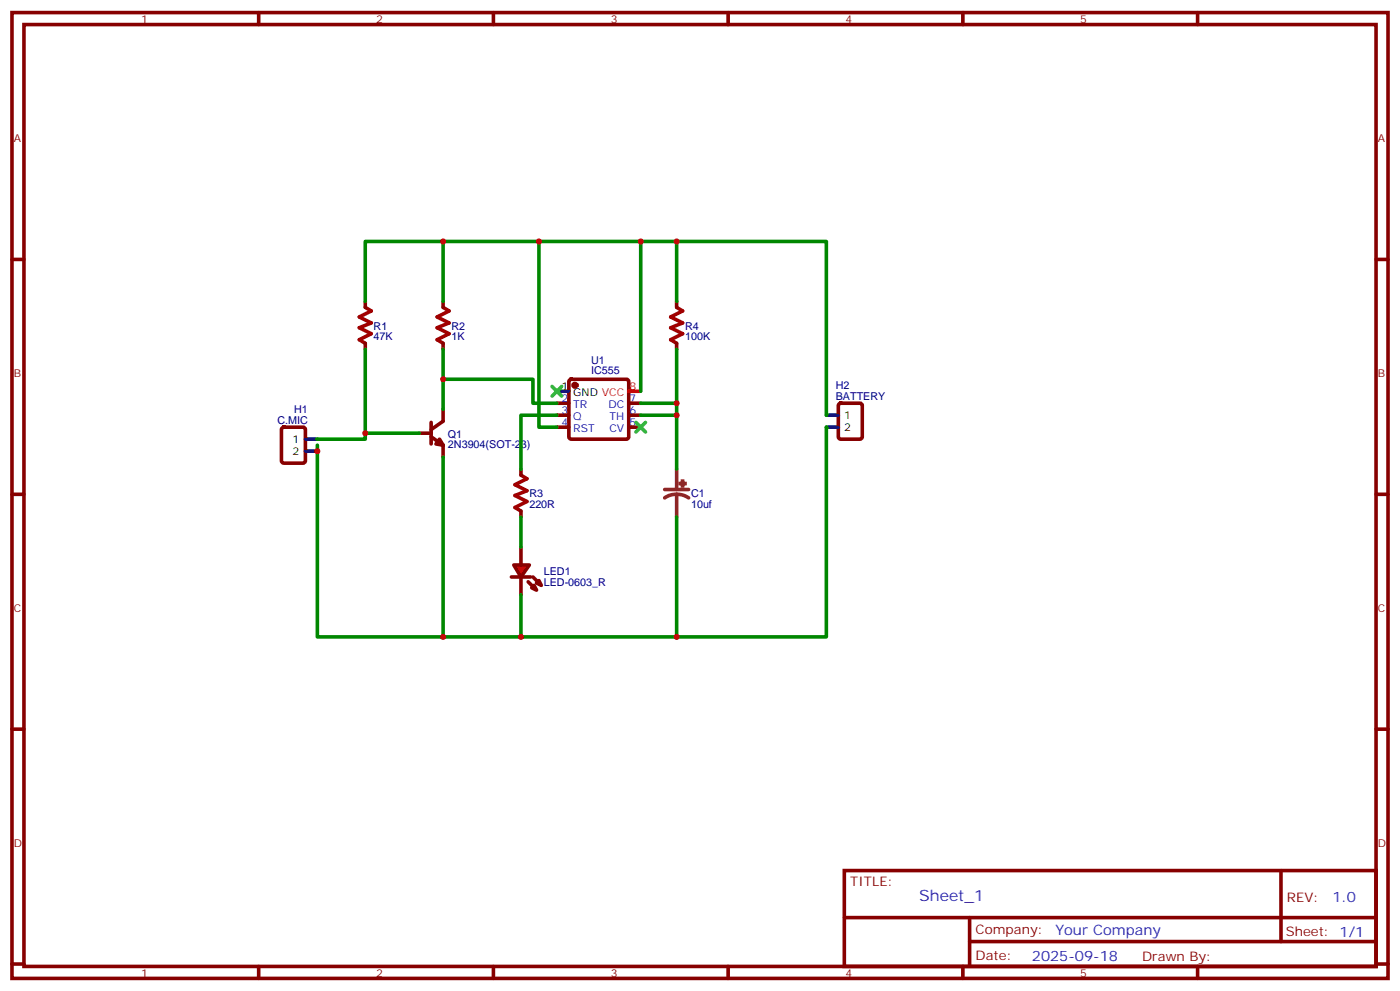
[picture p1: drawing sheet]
<svg xmlns="http://www.w3.org/2000/svg" width="412mm" height="292mm" viewBox="0 0 412 292" stroke-linecap="round" stroke-linejoin="round" font-family="sans-serif">
<g fill="none" stroke="#870000" stroke-width="1.1">
<path d="M3.5 3.7h405.4v284.3h-405.4zM7.1 7.2h398.2v277.3h-398.2zM76.2 3.7v3.5M145.3 3.7v3.5M214.5 3.7v3.5M283.6 3.7v3.5M352.8 3.7v3.5M3.5 76.4h3.6M405.3 76.4h3.6M107.6 88.7v1.8M130.5 88.7v1.8M199.3 88.7v1.8"/>
<path d="M107.6 101.1v1.7M130.5 101.1v1.7M164 118.7h3.6M167.8 111.9l.5-.2h16.2l.5 .2 .2 .5v16.2l-.2 .5-.5 .2h-16.2l-.5-.2-.2-.5v-16.2zM185.2 118.7h3.5M199.3 101.1v1.7M247.2 118.9l.4-.2h5.7l.6 .4 .1 9.5-.5 .6-5.9 .1-.6-.5-.1-9.4zM83.1 126l.5-.2h5.7l.6 .4 .1 9.4-.5 .7h-5.9l-.6-.4-.1-9.4zM153.5 138.1v1.8M164 122.2h3.6M164 125.8h3.6M185.2 122.2h3.5"/>
<path d="M185.2 125.8h3.5M3.5 145.5h3.6M153.5 150.5v1.7M405.3 145.5h3.6M3.5 214.7h3.6M405.3 214.7h3.6M248.7 256.3h156.6v28.2h-156.6zM377.3 256.3v20.9M248.7 270.1h156.5M285.6 277.2h119.6M285.6 270.1v14.2M3.5 283.8h3.6"/>
<path d="M76.2 284.5v3.5M145.3 284.5v3.5M214.5 284.5v3.5M283.6 284.5v3.5M352.8 284.5v3.5M405.3 283.8h3.6"/>
</g>
<circle cx="169.3" cy="113.4" r=".53" fill="#870000" stroke="#870000" stroke-width="1.1"/>
<path d="M164 115.2h3.6M90 129.3h3.5M90 132.8h3.5M243.4 122.2h3.5M243.4 125.8h3.5" fill="none" stroke="#000" stroke-width="1.1"/>
<path d="M185.2 115.2h3.5" fill="none" stroke="#f00" stroke-width="1.1"/>
<path d="M107.6 90.5l1.8 1-3.6 1.8 3.6 1.8-3.6 1.4 3.6 1.7-3.6 1.8 1.8 1.1M130.5 90.5l1.8 1-3.5 1.8 3.5 1.8-3.5 1.4 3.5 1.7-3.5 1.8 1.7 1.1M199.3 90.5l1.8 1-3.5 1.8 3.5 1.8-3.5 1.4 3.5 1.7-3.5 1.8 1.7 1.1M153.5 139.9l1.7 1-3.5 1.8 3.5 1.8-3.5 1.4 3.5 1.7-3.5 1.8 1.8 1.1" fill="none" stroke="#a10000" stroke-width="1.1"/>
<path d="M199.3 138.1v6M195.8 144.1h7M199.3 145.5l-1.8 .3-1.7 .8M199.3 145.5l1.9 .3 1.6 .8M199.3 145.5v6.7" fill="none" stroke="#8c2424" stroke-width="1.1"/>
<g fill="#8c2424" stroke="#8c2424" stroke-width="1.1">
<path d="M200.4 142.3l1.4 .1z"/>
<path d="M201 141.6l.1 1.5z"/>
</g>
<g fill="#f00" stroke="#870000" stroke-width="1.1">
<path d="M151.3 166.3h4.6l-2.4 3.6z"/>
<path d="M150.6 169.9h5.7z"/>
</g>
<g fill="#870000" stroke="#870000" stroke-width="1.1">
<path d="M157 169.9l1.4 1.4z"/>
<path d="M155.6 171.3l1.4 1.4z"/>
</g>
<g fill="#f00" stroke="#870000" stroke-width="1.1">
<path d="M158 171.6l.7-.7 .8 1.4z"/>
<path d="M156.6 173l.7-.7 .7 1.4z"/>
</g>
<path d="M123.5 127.5h3.5M127 128.6l3.5 2.5v3.5M127 124.4v6.3M130.5 120.5v3.5l-3.5 2.5M153.5 161v5.3M153.5 169.9v5.3" fill="none" stroke="#870000" stroke-width="1.1"/>
<path d="M129.5 129.3l1 1.8-2.1-.4z" fill="#870000" stroke="#870000" stroke-width="1.1"/>
<g fill="none" stroke="#008700" stroke-width="1.1">
<path d="M130.5 71.1v17.6M158.7 71.1v54.7h5.3M188.7 71.1v44.1M199.3 71.1v17.6M107.6 88.7v-17.6h135.8v51.1M107.6 102.8v26.5h-14.1M130.5 111.7h26.5v7h7M130.5 102.8v17.7M188.7 118.7h10.6M199.3 102.8v35.3M107.6 127.5h15.9M130.5 134.6v52.9"/>
<path d="M164 122.2h-10.5v15.9M188.7 122.2h10.6M243.4 125.8v61.7h-149.9v-56.4M153.5 152.2v8.8M199.3 152.2v35.3M153.5 175.2v12.3"/>
</g>
<path d="M162.6 113.8l2.9 2.8M165.5 113.8l-2.9 2.8M187.3 124.4l2.8 2.8M190.1 124.4l-2.8 2.8" fill="none" stroke="#3c3" stroke-width="1.1"/>
<g fill="#c00">
<circle cx="93.5" cy="132.8" r=".88"/>
<circle cx="153.5" cy="187.5" r=".88"/>
<circle cx="188.7" cy="71.1" r=".88"/>
<circle cx="199.3" cy="71.1" r=".88"/>
<circle cx="199.3" cy="187.5" r=".88"/>
<circle cx="130.5" cy="187.5" r=".88"/>
<circle cx="107.6" cy="127.5" r=".88"/>
<circle cx="130.5" cy="71.1" r=".88"/>
<circle cx="199.3" cy="118.7" r=".88"/>
<circle cx="199.3" cy="122.2" r=".88"/>
<circle cx="130.5" cy="111.7" r=".88"/>
<circle cx="158.8" cy="71.1" r=".88"/>
</g>
<text font-size="4.6" fill="#00f" x="270.8" y="265.3">Sheet_1</text>
<g font-size="4.2" fill="#00f">
<text x="392.5" y="265.6">1.0</text>
<text x="310.9" y="275.1">Your Company</text>
<text x="304" y="282.9">2025-09-18</text>
</g>
<g font-size="3.9" fill="#800">
<text x="250.5" y="260.9">TITLE:</text>
<text x="379.1" y="265.6">REV:</text>
<text x="287.4" y="275.1">Company:</text>
<text x="378.7" y="275.7">Sheet: 1/1</text>
<text x="287.4" y="282.8">Date:</text>
<text x="336.4" y="282.8">Drawn By:</text>
</g>
<g font-size="3.2" fill="#800">
<text x="41.6" y="6.7">1</text>
<text x="110.8" y="6.7">2</text>
<text x="179.9" y="6.7">3</text>
<text x="249.1" y="6.7">4</text>
<text x="318.2" y="6.7">5</text>
<text x="4.1" y="41.8">A</text>
<text x="405.9" y="41.8">A</text>
<text x="4.1" y="110.9">B</text>
<text x="405.9" y="110.9">B</text>
<text x="4.1" y="180.1">C</text>
<text x="405.9" y="180.1">C</text>
<text x="4.1" y="249.2">D</text>
<text x="405.9" y="249.2">D</text>
<text x="41.6" y="287.5">1</text>
<text x="110.8" y="287.5">2</text>
<text x="179.9" y="287.5">3</text>
<text x="249.1" y="287.5">4</text>
<text x="318.2" y="287.5">5</text>
</g>
<g font-size="3.2" fill="#000080">
<text x="110.1" y="100.1">47K</text>
<text x="110.1" y="97">R1</text>
<text x="133" y="100.1">1K</text>
<text x="133" y="97">R2</text>
<text x="201.8" y="100.1">100K</text>
<text x="201.8" y="97">R4</text>
<text x="174.1" y="107.1">U1</text>
<text x="174.1" y="110.2">IC555</text>
<text x="246.2" y="117.7">BATTERY</text>
<text x="246.2" y="114.6">H2</text>
<text x="81.7" y="124.7">C.MIC</text>
<text x="86.7" y="121.7">H1</text>
<text x="131.9" y="131.8">2N3904(SOT-23)</text>
<text x="131.9" y="128.8">Q1</text>
<text x="155.9" y="149.5">220R</text>
<text x="155.9" y="146.4">R3</text>
<text x="203.6" y="149.5">10uf</text>
<text x="203.6" y="146.4">C1</text>
<text x="160.2" y="172.4">LED-0603_R</text>
<text x="160.2" y="169.4">LED1</text>
</g>
<g font-size="3.2">
<text x="165.4" y="114.8">1</text>
<text x="168.9" y="116.6">GND VCC</text>
<text x="248.7" y="123.3">1</text>
<text x="86.2" y="130.4">1</text>
<text x="248.7" y="126.8">2</text>
<text x="86.2" y="133.9">2</text>
</g>
<g font-size="3.2" fill="#00f">
<text x="165.4" y="118.4">2</text>
<text x="185.4" y="118.4">7</text>
<text x="165.4" y="121.9">3</text>
<text x="165.4" y="125.4">4</text>
<text x="168.9" y="120.1">TR</text>
<text x="168.9" y="123.6">Q</text>
<text x="179.2" y="120.1">DC</text>
<text x="179.6" y="123.6">TH</text>
<text x="185.4" y="125.4">5</text>
<text x="185.4" y="121.9">6</text>
<text x="168.9" y="127.2">RST</text>
<text x="179.5" y="127.2">CV</text>
</g>
<text font-size="3.2" fill="#f00" x="185.4" y="114.8">8</text>
</svg>
